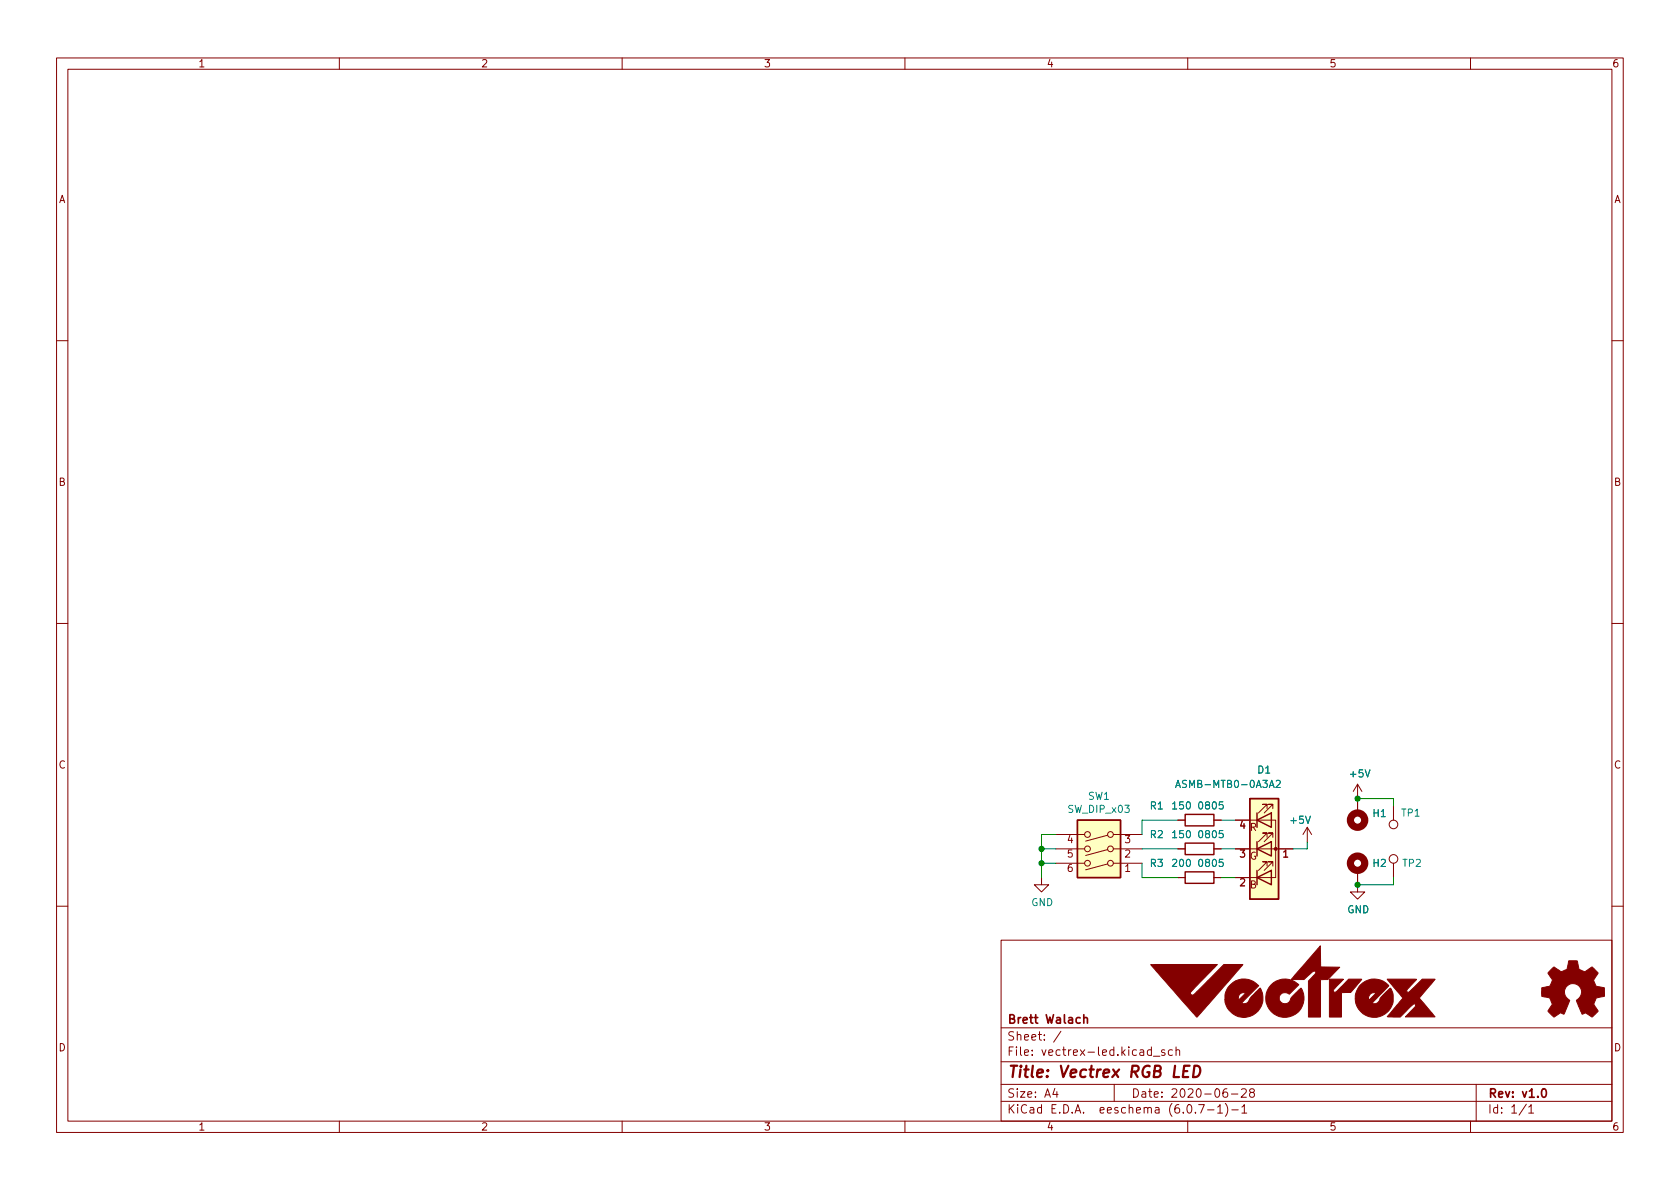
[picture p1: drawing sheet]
<svg xmlns="http://www.w3.org/2000/svg" width="297mm" height="210mm" viewBox="0 0 297 210" stroke-linecap="round" stroke-linejoin="round" font-family="sans-serif">
<g fill="none" stroke="#840000" stroke-width=".18">
<path d="M10 10.2h277v190.1h-277zM12 12.2h273v186.1h-273zM60 10.2v2M110 10.2v2M160 10.2v2M210 10.2v2M260 10.2v2M10 60.2h2M285 60.2h2M10 110.2h2M285 110.2h2M240 138.7v5.1"/>
<path d="M240 138.7l-.7 1.2M240 138.7l.8 1.2M184.1 155.2v1.3h1.3l-1.3 1.2-1.2-1.2h1.2M186.7 152.6h5.1M186.7 150.1h5.1M186.7 147.6h5.1M195.8 147.7l-3.9 1M195.8 150.2l-3.9 1.1M195.8 152.8l-3.9 1M196.8 152.6h5.1M196.8 150.1h5.1M196.8 147.6h5.1"/>
<path d="M208.3 150.1h1.2M208.3 155.2h1.2M208.3 145h1.2M214.6 150.1h1.3M214.6 155.2h1.3M214.6 145h1.3M218.4 145h7.2v10.2h-7.2M218.4 150.1h10.2M221.3 156.4l.5-.1 .1-.2v-.2l-.6-.1v1.2h.5l.1-.1 .1-.3-.3-.2M221.9 150.7a.59 .59 0 0 0-.7 .6 .59 .59 0 0 0 .7 .6l.1-.5h-.2M224 153.2v-.8h-.7h.7l-1.5 1.5M224 148.1v-.8h-.7h.7l-1.5 1.5"/>
<path d="M224 143v-.8h-.7h.7l-1.5 1.6M224.8 143.8h.1M225 153.2v-.8h-.7h.7l-1.5 1.5M225 148.1v-.8h-.7h.7l-1.5 1.5M225 143v-.8h-.7h.7l-1.5 1.6M231.1 146.3l-.7 1.3M231.1 146.3v2.5M231.1 146.3l.8 1.3M240 153.9v3.8h1.3l-1.3 1.3-1.2-1.3h1.2M246.4 142.5v2.5M246.4 152.6v2.6M10 160.2h2"/>
<path d="M177 166.3h108v32h-108zM285 160.2h2M60 198.3v2M110 198.3v2M160 198.3v2M177 194.8h108M177 191.8h108M177 187.8h108M177 181.8h108M186.5 192.5l-.4 1h1M186.9 193v1M187.6 182.4l-1.3 1.9"/>
<path d="M197 191.8v3M203.6 185.7l-.5-.1-.2 .3v.4l.1 .3h.6M203.6 185.1v1.5M203.9 186.8h1.2M205.9 185.7l-.3-.1-.2 .2v.3l.5 .1v.4h-.5M207.3 185.7l-.4-.1-.3 .3v.4l.1 .3h.6M207.9 185.8l.2-.2 .4 .1 .1 .9M207.9 185.1v1.5M210 198.3v2M211.9 195.3h1l-.6 1.5M213.5 196.3h1.1M215.3 195.8l.4-.5v1.5"/>
<path d="M215.3 196.8h.8M216.6 195.1a1.72 1.72 0 0 1 0 2.3M216.9 192.5a.59 .59 0 0 0-.7 .7v.5l.2 .3h.4l.2-.1 .1-.5-.2-.2-.4-.1-.3 .3M217.7 193.5h1.2M217.8 196.3h1.1M219.5 192.7l.6-.2 .2 .2 .1 .3-1 1h1M219.6 195.8l.4-.5v1.5M219.6 196.8h.8M221.2 193.2l-.3-.3 .1-.2 .2-.2 .4 .1 .2 .2-.1 .2-.6 .2-.2 .3 .1 .4 .2 .1h.4l.2-.3-.1-.4-.2-.1M260 198.3v2M261 191.8v6.5M269.9 195.3l-1.3 1.9"/>
<path d="M270.3 195.8l.4-.5v1.5M270.3 196.8h.9"/>
<circle cx="192.3" cy="150.1" r=".51"/>
<circle cx="192.3" cy="152.6" r=".51"/>
<circle cx="192.3" cy="147.6" r=".51"/>
<circle cx="196.3" cy="147.6" r=".51"/>
<circle cx="196.3" cy="150.1" r=".51"/>
<circle cx="196.3" cy="152.6" r=".51"/>
<circle cx="246.4" cy="145.8" r=".76"/>
<circle cx="246.4" cy="151.9" r=".76"/>
</g>
<path d="M191.6 179.4v1.5M191.6 180.1l.2-.2 .4 .1 .1 .9M272.8 192.6l.1-.1a.81 .81 0 0 1 .6 .7 .81 .81 0 0 1-.3 .8h-.1a.81 .81 0 0 1-.6-.6 .81 .81 0 0 1 .3-.8z" fill="none" stroke="#840000" stroke-width=".3"/>
<path d="M210.3 188.5h-.9l-.3 2h1M211.2 188.5h.5a1.08 1.08 0 0 1 .5 1 1.08 1.08 0 0 1-.8 1h-.5z" fill="none" stroke="#840000" stroke-width=".4"/>
<g fill="none" stroke="#840000" stroke-width="1.3">
<circle cx="240" cy="145" r="1.27"/>
<circle cx="240" cy="152.6" r="1.27"/>
</g>
<g fill="#840000" stroke="#840000" stroke-width=".18">
<path d="M235.1 173.1l2.4 .1-1.7 1.7a.33 .33 0 0 0 .2 .6 .33 .33 0 0 0 .4-.3l2.1-2.1 2.3 .1-2 2.3h-1.6v4.4h-2.1z"/>
<path d="M233.5 167.3v3.7h3.4l-2.1 2.2h-1.3v6.7h-2.2v-6.4l1.1-1.1a.33 .33 0 0 0 .2-.5 .33 .33 0 0 0-.5 0l-1.5 1.3h-2.3z"/>
<path d="M224.7 174.2a3.4 3.4 0 0 1 4.9-.1l-1.6 1.7a1.04 1.04 0 0 0-1.7 .2 1.04 1.04 0 0 0 .6 1.5 1.04 1.04 0 0 0 1.3-1l1.8-1.8a3.4 3.4 0 0 1-.8 4.5 3.4 3.4 0 0 1-4.6-.4 3.4 3.4 0 0 1 .1-4.6z"/>
<path d="M203.5 170.6h11.7l-4.5 4.6a.38 .38 0 0 0-.2 .6 .38 .38 0 0 0 .7 0l5.2-5.2h3.4l-8.2 9.3z"/>
<path d="M217.4 174.3a3.4 3.4 0 0 1 5.2 0l-3 3.1a.96 .96 0 0 0 1.4-.7l1.8-2a3.4 3.4 0 0 1-1.8 5 3.4 3.4 0 0 1-4.4-2.9l2.4 .1 1.3-1.3a1.01 1.01 0 0 0-1.1 .2 1.01 1.01 0 0 0-.3 1h-2.3a3.1 3.1 0 0 1 .8-2.5z"/>
<path d="M240.5 174.2a3.4 3.4 0 0 1 5.1 .1l-3 3.2a1.06 1.06 0 0 0 1.4-.7l.4-.7 1.4-1.4 .5 1v1.4a3.4 3.4 0 0 1-3.5 2.8 3.4 3.4 0 0 1-3.2-3.3h2.4v.3l1.3-1.3a1.02 1.02 0 0 0-1.3 1h-2.4v-.6l.3-.7z"/>
<path d="M245.3 173.2h5.2l-.7 .8a2.38 2.38 0 0 0-1.1 1.3l.2 .2 .3-.1 2.3-2.3 2.2 .1-2.8 3.3 2.8 3.3h-5.2l1.8-1.9-.2-.4-.7 .5-1.8 1.9-2.3-.1 2.7-3.3z"/>
<path d="M274.2 171.5l.6-.5 .8 .6a.62 .62 0 0 0 1.1 0l.2-.1a1.62 1.62 0 0 0 .4-1.4l.1-.2h1.5l.1 .8a.74 .74 0 0 0 .7 .9l.5 .3 1.3-.9 1 1-.4 .7a.75 .75 0 0 0-.1 1.2l.2 .5 1.5 .3v1.5l-1.4 .2-.1 .2a1.23 1.23 0 0 0-.3 1.2l.7 1-.1 .1-1 1-.8-.6a.54 .54 0 0 0-.9 0l-1.1-2.3a2.33 2.33 0 0 0 .9-1.9 1.54 1.54 0 0 0-2.5-.8 1.54 1.54 0 0 0 .4 2.6l-1 2.4a.69 .69 0 0 0-1.1 .2l-.6 .4-1.1-1.1 .8-1.2-.3-.5a.71 .71 0 0 0-.9-.8l-.7-.2v-1.4l.4-.1a1.11 1.11 0 0 0 1.3-.7 .72 .72 0 0 0-.2-1.2l-.4-.6z"/>
<circle cx="225.6" cy="150.1" r=".25"/>
</g>
<g fill="#ffffc2" stroke="#ffffc2" stroke-width=".18">
<path d="M190.5 145h7.6v10.2h-7.6z"/>
<path d="M221 141.2h5.1v17.8h-5.1z"/>
</g>
<path d="M190.5 145h7.6v10.2h-7.6zM209.5 144h5.1v2h-5.1zM209.5 149.1h5.1v2h-5.1zM209.5 154.2h5.1v2h-5.1zM221 141.2h5.1v17.8h-5.1zM222.2 155.2l2.6-1.3v2.6zM222.2 150.1l2.6-1.3v2.6zM222.2 145l2.6-1.2v2.5zM222.2 143.8v2.5M222.2 148.8v2.6M222.2 153.9v2.6" fill="none" stroke="#840000" stroke-width=".25"/>
<path d="M207.9 139.3l.4-1.3 .4 1.3M208 138.9h.6M225.6 138.1l.5-.1 .3 .3-.8 1h.8M207.3 142.2l.4-.4v1.3M207.3 147.2l.4-.3v1.2M207.3 152.1l.5-.1 .3 .3-.8 .9h.8M207.3 143.1h.8M207.3 148.1h.8M216.2 141.8h-.6v.6l.1-.1h.5l.1 .2-.1 .4-.2 .2-.4-.2M216.2 146.9h-.6v.6l.1-.1h.5l.1 .2-.1 .4-.2 .1-.4-.1M216.2 152h-.6v.6l.1-.2 .5 .1 .1 .2-.1 .4-.2 .1-.4-.1" fill="none" stroke="#008484" stroke-width=".18"/>
<path d="M184.1 150.1h2.6M184.1 152.6h2.6M186.7 147.6h-2.6v7.6M201.9 150.1h6.4M201.9 152.6v2.6h6.4M208.3 145h-6.4v2.6M215.9 150.1h2.5M215.9 155.2h2.5M215.9 145h2.5M231.1 148.8v1.3h-2.5M240 141.2h6.4v1.3M246.4 155.2v1.3h-6.4" fill="none" stroke="#008400" stroke-width=".18"/>
<g fill="#008400" stroke="#008400" stroke-width=".18">
<circle cx="184.1" cy="150.1" r=".46"/>
<circle cx="184.1" cy="152.6" r=".46"/>
<circle cx="240" cy="141.2" r=".46"/>
<circle cx="240" cy="156.5" r=".46"/>
</g>
<text font-size="2.8" fill="#840000" x="178" y="190.6">Title: Vectrex RGB LED</text>
<g font-size="2.1" fill="#840000">
<text x="178" y="184">Sheet: /</text>
<text x="178" y="181">Brett Walach</text>
<text x="178" y="186.7">File: vectrex-led.kicad_sch</text>
<text x="178" y="196.9">KiCad E.D.A. eeschema (6.0.7-1)-1</text>
<text x="178" y="194.1">Size: A4</text>
<text x="200" y="194.1">Date: 2020-06-28</text>
<text x="263" y="194.1">Rev: v1.0</text>
<text x="263" y="196.9">Id: 1/1</text>
</g>
<g font-size="1.8" fill="#840000">
<text x="35" y="11.9">1</text>
<text x="85" y="11.9">2</text>
<text x="135" y="11.9">3</text>
<text x="185" y="11.9">4</text>
<text x="235" y="11.9">5</text>
<text x="285" y="11.9">6</text>
<text x="10.3" y="35.9">A</text>
<text x="285.3" y="35.9">A</text>
<text x="10.3" y="85.9">B</text>
<text x="285.3" y="85.9">B</text>
<text x="10.3" y="135.9">C</text>
<text x="285.3" y="135.9">C</text>
<text x="188.7" y="149.1">4</text>
<text x="198.9" y="149.1">3</text>
<text x="219.2" y="146.6">4 R</text>
<text x="219.2" y="146.6">4</text>
<text x="188.7" y="151.6">5</text>
<text x="188.7" y="154.2">6</text>
<text x="198.9" y="154.2">1</text>
<text x="198.9" y="151.6">2</text>
<text x="219.2" y="151.6">3</text>
<text x="226.8" y="151.6">1</text>
<text x="219.2" y="156.7">2</text>
<text x="10.3" y="185.9">D</text>
<text x="285.3" y="185.9">D</text>
<text x="35" y="199.9">1</text>
<text x="85" y="199.9">2</text>
<text x="135" y="199.9">3</text>
<text x="185" y="199.9">4</text>
<text x="235" y="199.9">5</text>
<text x="285" y="199.9">6</text>
</g>
<g font-size="1.8" fill="#008484">
<text x="222.4" y="136.8">D1</text>
<text x="238.8" y="137.5">+5V</text>
<text x="189" y="143.7">SW_DIP_x03</text>
<text x="192.4" y="141.4">SW1</text>
<text x="203.4" y="143.1">R1</text>
<text x="208.1" y="143.1">150 0805</text>
<text x="208.8" y="139.3">ASMB-MTB0-0A3A2</text>
<text x="203.4" y="148.2">R2</text>
<text x="208.1" y="148.2">150 0805</text>
<text x="228.3" y="145.7">+5V</text>
<text x="242.8" y="144.5">H1</text>
<text x="247.8" y="144.4">TP1</text>
<text x="203.4" y="153.3">R3</text>
<text x="208.1" y="153.3">200 0805</text>
<text x="242.8" y="153.3">H2</text>
<text x="248" y="153.3">TP2</text>
<text x="182.3" y="160.2">GND</text>
<text x="238.2" y="161.5">GND</text>
</g>
</svg>
